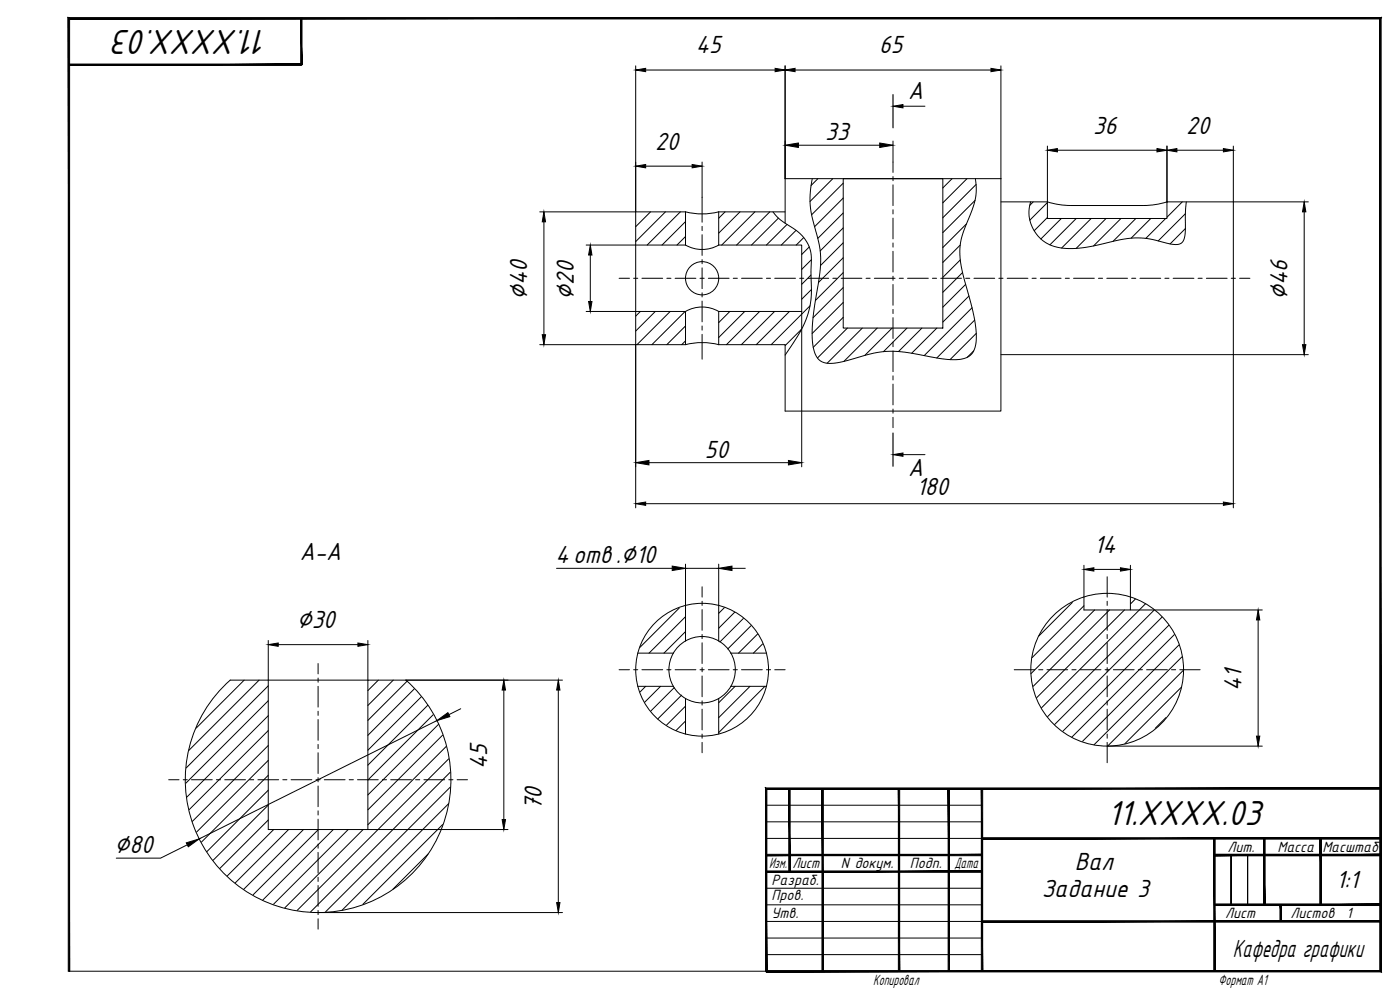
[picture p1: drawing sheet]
<svg xmlns="http://www.w3.org/2000/svg" width="841mm" height="594mm" viewBox="0 0 841 594" stroke-linecap="round" stroke-linejoin="round" font-family="sans-serif">
<!-- layer: 0 -->
<g fill="#000" stroke="#000" stroke-width=".6">
<path d="M181 11v28v-28zM181 11v28z"/>
<path d="M41 38v1l140-1zM41 39l140-1v1z"/>
<path d="M570 474v109v-109zM570 474v109z"/>
<path d="M460 513v1l130-1zM460 514l130-1v1z"/>
<path d="M590 503v1l239-1zM590 504l239-1v1z"/>
<path d="M730 513v1l99-1zM730 514l99-1v1z"/>
<path d="M730 513v1l99-1zM730 514l99-1v1z"/>
<path d="M729 504l1 79v-79zM729 504l1 79h-1z"/>
<path d="M759 504l1 40v-40zM759 504l1 40h-1z"/>
<path d="M759 504l1 40v-40zM759 504l1 40h-1z"/>
<path d="M793 504l1 40v-40zM793 504l1 40h-1z"/>
<path d="M793 504l1 40v-40zM793 504l1 40h-1z"/>
<path d="M460 523v1l130-1zM460 524l130-1v1z"/>
<path d="M474 474v50h1zM474 474h1v50z"/>
<path d="M590 553v1l239-1zM590 554l239-1v1z"/>
<path d="M730 543v1l99-1zM730 544l99-1v1z"/>
<path d="M730 543v1l99-1zM730 544l99-1v1z"/>
<path d="M769 544l1 9v-9zM769 544l1 9h-1z"/>
<path d="M769 544l1 9v-9zM769 544l1 9h-1z"/>
<path d="M41 11v572h1zM41 11h1v572zM41 11h1h788zM42 11h788h-1zM830 11h-1l1 573zM829 11l1 573-1-1zM460 584h370l-1-1zM460 583h369l-369 1z"/>
<path d="M460 473v110h1zM460 473l1 1v109zM460 473l1 1 368-1zM461 474l368-1v1z"/>
<path d="M494 474v109h1zM494 474h1v109z"/>
<path d="M540 474v109zM540 474v109z"/>
<path d="M590 474v109zM590 474v109z"/>
</g>
<path d="M460 484h130M460 494h130M460 504h130M460 534h130M460 544h130M460 553h130M740 544v-30v30M749 544v-30v30M460 563h130M460 573h130M41 583h419" fill="none" stroke="#000" stroke-width=".6"/>
<g fill="none" stroke="#000" stroke-width=".6">
<path d="M488 107a53 53 0 0 0 1 29l2 5a63 63 0 0 1 0 34 84 84 0 0 0-2 36 10 10 0 0 0 13 7l5-1a100 100 0 0 1 28-6 185 185 0 0 1 31 4 22 22 0 0 0 17-1 14 14 0 0 0 3-13 161 161 0 0 0-8-36 41 41 0 0 1 2-30l2-4a37 37 0 0 0 4-24M491 107l-4 4M500 107l-13 14M507 110l-19 19M507 119l-18 17M572 107l-6 6M581 107l-15 15M586 111l-20 20M391 127l-9 9M400 127l-18 18M409 127l-20 20M412 133l-14 14"/>
<path d="M436 127l-4 4M445 127l-13 13M453 127l-19 20M462 127l-20 20M464 127l5 5 7 5a22 22 0 0 1 11 21v5a64 64 0 0 1-3 29l-5 10-7 11M468 131l-17 16M473 135l-13 12M478 138l-9 9M507 128l-16 15M507 137l-14 14M581 135l-15 14M586 120l-20 20"/>
<path d="M619 121a22 22 0 0 0 24 28 123 123 0 0 0 30-5 55 55 0 0 1 30 3 6 6 0 0 0 8-4l1-3 1-19M621 121l-2 2M629 122l-10 10M629 131l-8 8M638 131l-13 13M647 131l-16 16M655 131l-17 18M664 131l-18 18M673 131l-16 17M682 131l-13 14M691 131l-12 12M700 131l-12 12"/>
<path d="M701 121v1M710 121l-9 9M712 128l-16 17M712 137l-9 10M412 142l-5 5M483 143l-5 4M486 148l-4 5M487 156l-5 6M507 155l-15 15M507 146l-14 13M577 147l-11 11M577 156l-11 11"/>
<path d="M487 165l-5 6M487 174l-5 6M507 164l-17 16M507 173l-19 18M578 164l-12 12M580 171l-14 14M582 178l-16 15M385 187l-3 3M394 187l-12 12M403 187l-20 20M412 187l-20 20M412 196l-11 11"/>
<path d="M438 187l-6 7M447 187l-15 16M456 187l-20 20M465 187l-20 20M474 187l-20 20M482 198l-10 10M487 184l-24 23M507 182l-19 18M507 191l-18 18M509 197l-18 18M518 197l-21 21M527 197l-20 20"/>
<path d="M536 197l-16 16M545 197l-14 14M554 197l-14 14M563 197l-15 15M584 185l-29 29M586 192l-23 23M412 205l-2 2M585 211l-4 4M586 200l-15 16M682 360l-3 3M408 365l-24 24M412 370l-22 22"/>
<path d="M412 379l-13 13M435 365l-3 3M441 368l-9 9M447 371l-15 15M451 376l-14 14M644 362l-20 20M651 364l-31 31M658 366l-39 39M667 366l-46 46M675 366l-52 53M688 363l-62 62M693 367l-64 63"/>
<path d="M698 371l-64 64M702 376l-64 63M455 381l-11 11M458 387l-5 5M706 381l-62 62M708 387l-58 58M710 395l-53 52M147 409l-29 28M156 409l-43 42M161 412l-49 49M227 409l-6 6M236 409l-15 15"/>
<path d="M245 409l-24 24M249 414l-28 28M253 419l-32 32M388 412l-3 4M397 412l-10 10M405 413l-14 14M409 418l-14 14M442 412l-10 10M451 412l-19 19M460 412l-28 28M710 413l-34 34M711 403l-46 45"/>
<path d="M161 421l-49 49M161 430l-49 49M161 439l-47 47M257 424l-36 36M260 429l-39 40M263 435l-42 43M412 424l-12 12M412 433l-6 6M700 431l-6 6M161 448l-45 45M161 457l-43 43M266 442l-45 44"/>
<path d="M268 448l-47 47M270 456l-91 91M161 466l-40 40M161 475l-37 37M270 473l-74 75M270 464l-83 84M161 484l-33 33M161 493l-29 29M164 498l-27 28M173 498l-32 32M182 498l-36 36M191 498l-39 40"/>
<path d="M200 498l-42 43M209 498l-45 45M218 498l-47 47M266 495l-48 48M270 483l-65 64M257 513l-21 21"/>
</g>
<g fill="none" stroke="#000" stroke-width=".6">
<path d="M507 107h59v90h-59zM412 127h-30v80h30M412 127v20M412 127l10 2 10-2M432 127h40M432 127v20M472 134v-27h129v140h-129v-40h-40M601 121h28M629 121v10h72v-10M629 121l6 2h7h45h7l7-2M701 121h40v92h-140M382 147h30"/>
<path d="M412 147a20 20 0 0 0 20 0M432 147h50v40h-50M382 187h30M412 187v20M412 187a20 20 0 0 1 20 0M432 187v20M412 207l10-1 10 1M651 359v7h28v-7M412 364v21M432 364v21M383 392h22M405 392a20 20 0 0 0 0 20"/>
<path d="M412 385a20 20 0 0 1 20 0M412 385l-4 3-3 4M432 385l4 3 3 4M439 392h21M439 392a20 20 0 0 1 0 20M161 409v89h60v-89h23a80 80 0 0 1 5 115 80 80 0 0 1-115 0 80 80 0 0 1 4-115h83M383 412h22M405 412l3 4 4 4M412 420v21M412 420a20 20 0 0 0 20 0M432 420v21M439 412h21"/>
<path d="M439 412l-3 4-4 4"/>
<circle cx="422" cy="167" r="10"/>
<circle cx="422" cy="402" r="40"/>
<circle cx="665" cy="402" r="46"/>
</g>
<g fill="none" stroke="#000" stroke-width=".6">
<path d="M536 97v7M422 119v14M536 106v3M536 111v13M422 136v2M536 126v3M536 131v12M422 141v12M422 156v2M536 146v2M536 151v12M372 167h6"/>
<path d="M381 167h2M386 167h12M401 167h2M406 167h12M421 167h2M422 161v12M422 176v2M426 167h12M440 167h3M445 167h13M460 167h3M465 167h13"/>
<path d="M480 167h3M485 167h13M500 167h3M505 167h13M520 167h3M525 167h13M536 166v2M536 171v12M540 167h3M545 167h13M560 167h3M565 167h13"/>
<path d="M580 167h3M585 167h13M600 167h3M605 167h13M620 167h2M625 167h12M640 167h2M645 167h12M660 167h2M665 167h12M680 167h2M685 167h12"/>
<path d="M700 167h2M705 167h12M720 167h2M725 167h12M740 167h2M745 167h6M422 181v12M422 196v2M536 186v2M536 191v12M422 201v15M536 206v2"/>
<path d="M536 211v12M536 226v2M536 231v12M536 246v2M536 251v6M422 352v7M665 346v13M422 361v3M422 366v13M665 361v3M665 366v13M191 399v6"/>
<path d="M422 381v3M422 386v13M665 381v3M665 386v13M191 407v3M191 412v13M372 402h6M381 402h2M386 402h12M401 402h2M406 402h12M421 402h2"/>
<path d="M422 401v3M422 406v13M426 402h12M440 402h3M445 402h13M460 402h3M465 402h7M609 402h12M624 402h2M629 402h12M644 402h2M649 402h12"/>
<path d="M664 402h2M665 401v3M665 406v13M669 402h12M684 402h2M689 402h12M704 402h2M709 402h12M191 427v3M191 432v13M422 421v3M422 426v12"/>
<path d="M665 421v3M665 426v12M191 447v3M191 452v13M422 441v2M422 446v6M665 441v2M665 446v12M101 468h7M110 468h3M115 468h12M130 468h2"/>
<path d="M135 468h12M150 468h2M155 468h12M170 468h2M175 468h12M190 468h2M191 467v3M191 472v13M195 468h12M210 468h2M215 468h12M230 468h2"/>
<path d="M235 468h12M250 468h2M255 468h12M270 468h2M275 468h6M191 487v3M191 492v13M191 507v3M191 512v12M191 527v2M191 532v12M191 547v2"/>
<path d="M191 552v6"/>
</g>
<g fill="none" stroke="#000" stroke-width=".6">
<path d="M382 40v87h-58M472 40v67M601 40v67M388 42h78M478 42h117M542 64h14M388 100h28M422 97v22M480 87h48M536 85v12M629 88v33M635 90h60"/>
<path d="M701 88v33M707 90h28M741 88v33h45M327 133v68M783 127v80M352 147h30M355 153v28M352 187h30M482 187v93M324 207h58v98M786 213h-45v92M390 278h84"/>
<path d="M542 273h14M388 303h347M412 339v25M432 339v25M651 340v19M679 340v19M334 341h70M412 341h20M440 341h8M657 342h16M679 366h79M756 372v70"/>
<path d="M161 385v24M167 387h48M221 385v24M244 409h94M303 415v77M335 415v127M263 433l-143 71M277 426l-7 3M665 448h93M221 498h84M113 507l-17 8h-26M191 548h147"/>
</g>
<g fill="#000" stroke="#000" stroke-width=".6">
<path d="M382 42l6-1v2zM466 41l6 1-6 1zM472 42l6-1v2zM595 41l6 1-6 1zM536 64l6-1v2zM382 100l6-1v2zM416 99l6 1-6 1zM472 87l8-1v3zM528 86l8 1-8 2zM629 90l6-1v2zM695 89l6 1-6 1zM701 90l6-1v2z"/>
<path d="M735 89l6 1-6 1zM327 127l1 6h-2zM783 121l1 6h-2zM355 147l1 6h-2zM354 181h2l-1 6zM326 201h2l-1 6zM782 207h2l-1 6zM382 278l8-1v2zM474 277l8 1-8 1zM536 273l6-1v2zM382 303l6-1v2zM735 302l6 1-6 1z"/>
<path d="M404 340l8 1-8 2zM432 341l8-1v3zM651 342l6-1v2zM673 341l6 1-6 1zM756 366l1 6h-2zM161 387l6-1v2zM215 386l6 1-6 1zM303 409l1 6h-2zM335 409l1 6h-2zM263 433l6-5 1 2zM755 442h2l-1 6zM302 492h2l-1 6z"/>
<path d="M112 506l8-2-7 5zM334 542h2l-1 6z"/>
</g>
<path d="M536 57v20M536 260v20" fill="none" stroke="#000" stroke-width=".7"/>
<g font-size="23.2">
<text x="161" y="18" transform="rotate(-180 161 18)">11.XXXX.03</text>
<text x="665" y="495">11.XXXX.03</text>
</g>
<g font-size="16.6">
<text x="418" y="32">45</text>
<text x="528" y="32">65</text>
<text x="545" y="59">A</text>
<text x="657" y="80">36</text>
<text x="713" y="80">20</text>
<text x="394" y="90">20</text>
<text x="496" y="84">33</text>
<text x="345" y="180" transform="rotate(-90 345 180)">∅20</text>
<text x="317" y="180" transform="rotate(-90 317 180)">∅40</text>
<text x="773" y="180" transform="rotate(-90 773 180)">∅46</text>
<text x="423" y="275">50</text>
<text x="545" y="286">A</text>
<text x="551" y="297">180</text>
<text x="657" y="332">14</text>
<text x="180" y="336">A-A</text>
<text x="334" y="338">4отв.∅10</text>
<text x="178" y="377">∅30</text>
<text x="746" y="415" transform="rotate(-90 746 415)">41</text>
<text x="293" y="462" transform="rotate(-90 293 462)">45</text>
<text x="325" y="487" transform="rotate(-90 325 487)">70</text>
<text x="69" y="512">∅80</text>
<text x="646" y="523">Вал</text>
<text x="803" y="534">1:1</text>
<text x="626" y="539">Задание 3</text>
<text x="741" y="575">Кафедра графики</text>
</g>
<g font-size="9.9">
<text x="737" y="512">Лит.</text>
<text x="767" y="512">Масса</text>
<text x="794" y="512">Масштаб</text>
<text x="462" y="522">Изм.</text>
<text x="476" y="522">Лист</text>
<text x="505" y="522">N докум.</text>
<text x="547" y="522">Подп.</text>
<text x="573" y="522">Дата</text>
<text x="464" y="532">Разраб.</text>
<text x="464" y="541">Пров.</text>
<text x="464" y="552">Утв.</text>
<text x="736" y="552">Лист</text>
<text x="775" y="552">Листов</text>
<text x="809" y="552">1</text>
<text x="525" y="591">Копировал</text>
<text x="732" y="591">Формат А1</text>
</g>
</svg>
